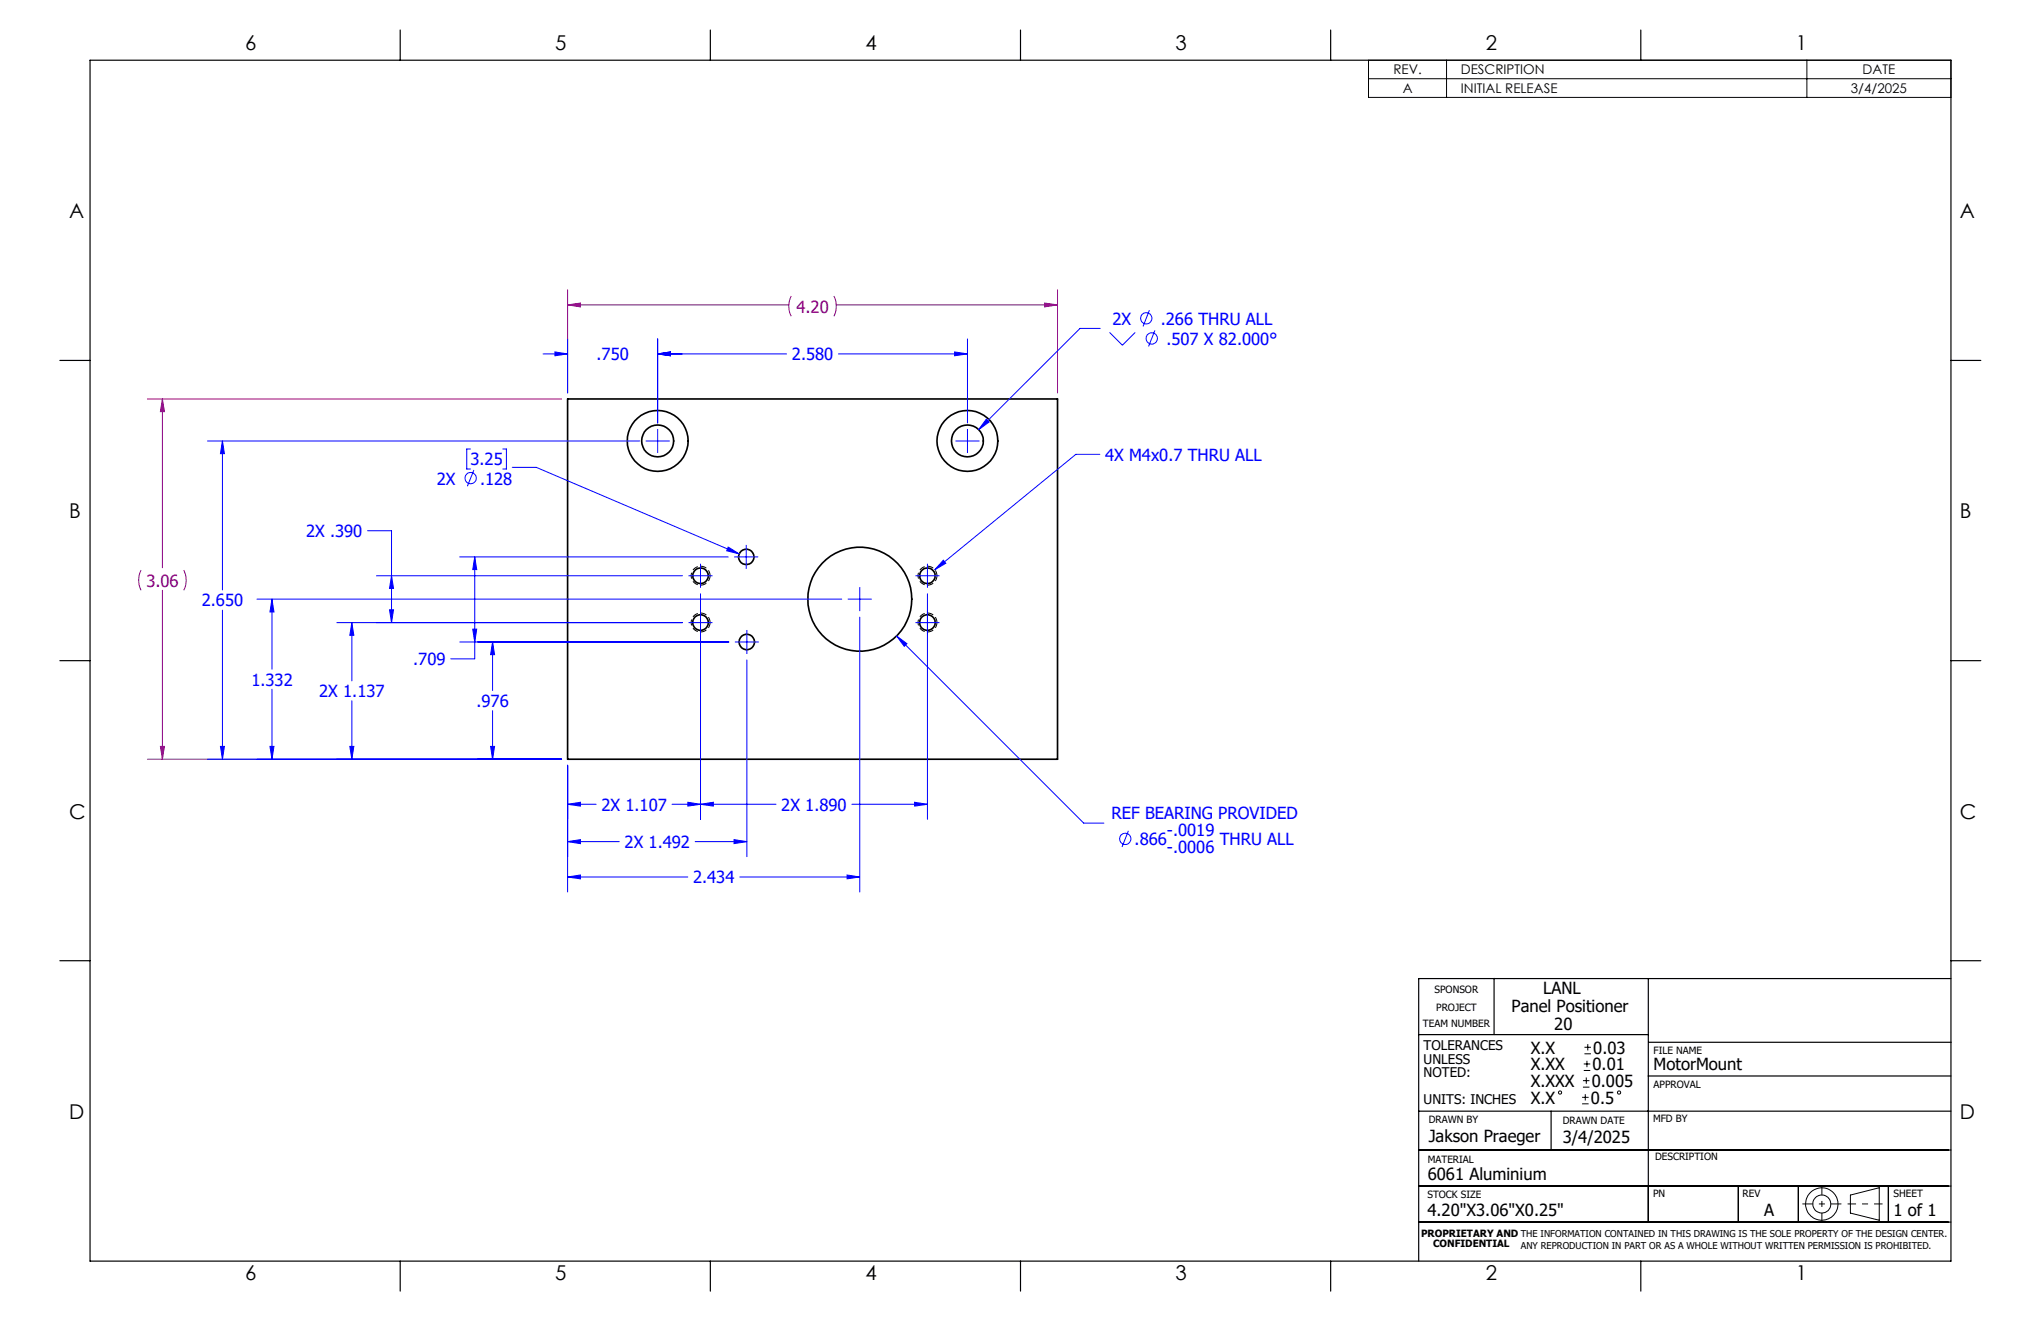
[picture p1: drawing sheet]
<svg xmlns="http://www.w3.org/2000/svg" width="432mm" height="279mm" viewBox="0 0 432 279" stroke-linecap="round" stroke-linejoin="round" font-family="sans-serif">
<g fill="none" stroke="#000" stroke-width=".35">
<path d="M120.1 84.4h103.6v76.2h-103.6z"/>
<circle cx="139.1" cy="93.2" r="3.4"/>
<circle cx="139.1" cy="93.3" r="6.4"/>
<circle cx="204.7" cy="93.3" r="3.4"/>
<circle cx="204.7" cy="93.3" r="6.4"/>
<circle cx="157.9" cy="117.8" r="1.63"/>
<circle cx="148.2" cy="131.7" r="1.66"/>
<circle cx="148.2" cy="121.8" r="1.66"/>
<circle cx="158" cy="135.8" r="1.64"/>
<circle cx="181.9" cy="126.7" r="11"/>
<circle cx="196.2" cy="131.7" r="1.65"/>
<circle cx="196.2" cy="121.8" r="1.65"/>
</g>
<g fill="none" stroke="#00f" stroke-width=".21">
<path d="M114.9 74.9h5.2M117.4 74.4l2.7 .5-2.7 .3zM120.1 71.7v11.4M139.1 74.9l2.8-.5v.8zM139.1 71.7v17.8M139.1 74.9h27.3M177.4 74.9h27.3M202 74.4l2.7 .5-2.7 .3zM204.7 71.7v17.8M232.8 69.5h-4.3l-21.5 21.4M234.7 70.3l2.8 2.7 2.7-2.7M243.2 65.6l-1.4 3.4"/>
<path d="M244.3 69.9l-1.3 3.4M43.9 93.3h91.4M47.1 93.3l.4 2.7h-.9zM47.1 93.3v31.5M99.5 95h-.8v4.2h.8M100.3 99.4l-1.4 3.4M106.4 95h.7v4.2h-.7M108.4 98.8h5.1l42.9 18.4M136.6 93.3h5.1M139.1 90.7v5.1M202.1 93.3h5.1M204.7 90.7v5.1"/>
<path d="M208.7 88.7l.6 .6-2.3 1.6zM232.7 96.1h-5.1l-29.8 24.4M77.8 112.3h5v19.4M97.3 117.8h56.8M100.4 117.8l.5 2.7h-.9zM100.4 117.8v21.5h-5M148.2 119.2v5.1M154.1 115.7l2.3 1.5-2.7-.7zM155.3 117.8h5.1M157.9 115.3v5M196.2 119.2v5.1M199.6 118.5l.5 .6-2.3 1.4z"/>
<path d="M47.1 129v31.6M54.4 126.7h123.7M57.5 126.7l.5 2.7h-.9zM57.5 126.7v14.8M71.3 131.7h73.1M74.4 131.7l.5 2.7h-.9zM74.4 131.7v12.3M79.7 121.8h64.7M82.4 129h.9l-.5 2.7zM82.8 121.8l.5 2.7h-.9zM97.3 135.8h56.9M100 133.1h.9l-.5 2.7z"/>
<path d="M104.2 135.8l.4 2.7h-.8zM104.2 135.8v10.2M145.7 121.8h5M145.7 131.7h5M148.2 125.6v47.7M155.5 135.8h5M158 133.2v5.1M158 139.6v41.6M179.4 126.7h5M181.9 124.2v5.1M181.9 130.5v58.2M189.7 134.5l2.2 1.6-.6 .6z"/>
<path d="M189.7 134.5l39.6 39.6h4.2M193.7 121.8h5.1M193.7 131.7h5.1M196.2 125.6v47.7M46.6 157.9h.9l-.4 2.7zM57.1 157.9h.9l-.5 2.7zM57.5 145.8v14.8M74 157.9h.9l-.5 2.7zM74.4 148.2v12.4M103.8 157.9h.8l-.4 2.7zM104.2 150.3v10.3M43.9 160.6h74.9"/>
<path d="M120.1 170.1l2.7-.4v.8zM120.1 178l2.7-.4v.8zM120.1 161.9v26.8M120.1 170.1h6M120.1 178h10.9M142.2 170.1h22M145.5 169.7l2.7 .4-2.7 .4zM147.1 178h10.9M148.2 170.1l2.7-.4v.8zM155.3 177.6l2.7 .4-2.7 .4zM180.2 170.1h16M193.5 169.7l2.7 .4-2.7 .4z"/>
<path d="M238.7 175.7l-1.3 3.4M120.1 185.5l2.7-.4v.8zM120.1 185.5h25.4M156.5 185.5h25.4M179.2 185.1l2.7 .4-2.7 .4z"/>
<circle cx="242.5" cy="67.3" r="1.2"/>
<circle cx="243.7" cy="71.6" r="1.19"/>
<circle cx="99.6" cy="101.1" r="1.2"/>
<circle cx="238.1" cy="177.4" r="1.2"/>
</g>
<g fill="none" stroke="#000" stroke-width=".21">
<path d="M289.5 12.7h123.2v7.9h-123.2zM289.5 16.7h123.2M306 12.7v7.9M382.3 12.7v7.9M334.7 233.5h1.4M334.7 232.1h1.4M334.9 229.9h1.4M334.9 228.6h1.4M335.1 226.4h1.3M335.1 225h1.3M335.2 222.9h1.4M335.2 221.5h1.4"/>
<path d="M335.4 231.4v1.4M335.6 227.9v1.3M335.7 224.4v1.3M335.9 220.8v1.4M391.5 252.8l6.1-1.6v6.9l-6.1-1.5z"/>
<circle cx="330" cy="231.1" r=".34"/>
<circle cx="342.5" cy="231.1" r=".35"/>
<circle cx="385.4" cy="254.6" r="1.9"/>
<circle cx="385.4" cy="254.7" r="3.4"/>
</g>
<path d="M150.2 131.7a2 2 0 0 0-2.9-1.8 2 2 0 0 0-.2 3.4 2 2 0 0 0 3.1-1.4v-.2M150.2 121.8a2 2 0 0 0-2.9-1.8 2 2 0 0 0-.2 3.4 2 2 0 0 0 3.1-1.4v-.2M198.2 131.7a2 2 0 0 0-2.9-1.8 2 2 0 0 0-.2 3.4 2 2 0 0 0 3.1-1.4v-.2M198.2 121.8a2 2 0 0 0-2.9-1.8 2 2 0 0 0-.2 3.4 2 2 0 0 0 3.1-1.4v-.2" fill="none" stroke="#000" stroke-width=".21" stroke-dasharray="1.3 .6" stroke-dashoffset=".1" stroke-linecap="butt"/>
<g fill="none" stroke="#a0006e" stroke-width=".21">
<path d="M120.1 64.5l2.7-.4v.8zM120.1 61.3v21.8M120.1 64.5h46.8M167.4 62.6a4.6 4.6 0 0 0 0 4.3M176.4 62.6a4.9 4.9 0 0 1 0 4.3M176.9 64.5h46.8M221 64.1l2.7 .4-2.7 .4zM223.7 61.3v21.8M31.2 84.4h87.6M34.4 84.4l.4 2.7h-.9zM34.4 84.4v35.7M29.8 120.6a4.9 4.9 0 0 0 0 4.2"/>
<path d="M34.4 124.8v35.8M38.9 120.6a4.6 4.6 0 0 1 0 4.2M33.9 157.9h.9l-.4 2.7zM31.2 160.6h87.6"/>
</g>
<path d="M381.3 254.6h8.3" fill="none" stroke="#000" stroke-width=".21" stroke-dasharray="15.2 1.3 1.3 1.3" stroke-dashoffset="13" stroke-linecap="butt"/>
<path d="M385.4 250.8v7.7" fill="none" stroke="#000" stroke-width=".21" stroke-dasharray="15.2 1.3 1.3 1.3" stroke-dashoffset="13.3" stroke-linecap="butt"/>
<path d="M390.9 254.6h7.4" fill="none" stroke="#000" stroke-width=".21" stroke-dasharray="15.2 1.3 1.3 1.3" stroke-dashoffset="13.4" stroke-linecap="butt"/>
<g fill="none" stroke="#000" stroke-width=".25">
<path d="M19 12.7h393.7v254h-393.7zM84.7 6.4v6.3M150.3 6.4v6.3M215.9 6.4v6.3M281.5 6.4v6.3M347.1 6.4v6.3M12.7 76.2h6.3M412.7 76.2h6.4M12.7 139.7h6.3M412.7 139.7h6.4M12.7 203.2h6.3M300.1 218.8h48.6"/>
<path d="M316.1 206.9v11.9M348.7 207v51.5M412.7 207h-112.6v59.7M412.7 203.2h6.4M300.1 235h112.6M328.2 235v8.2M348.7 227.6h64M348.8 220.5h64M300.1 258.5h112.6M300.1 250.9h112.6M300.1 243.2h112.6M367.8 250.9v7.6"/>
<path d="M380.5 250.9v7.6M399.5 250.9v7.6M84.7 266.7v6.4M150.3 266.7v6.4M215.9 266.7v6.4M281.5 266.7v6.4M347.1 266.7v6.4"/>
</g>
<path d="M120.1 64.5l2.7-.4v.8zM221 64.1l2.7 .4-2.7 .4zM34.4 84.4l.4 2.7h-.9zM33.9 157.9h.9l-.4 2.7z" fill="#a0006e"/>
<path d="M199.6 118.5l-1.8 2 2.3-1.4zM139.1 74.9l2.8-.5v.8zM202 74.4l2.7 .5-2.7 .3zM139.1 74.9l2.8-.5v.8zM117.4 74.4l2.7 .5-2.7 .3zM193.5 169.7l2.7 .4-2.7 .4zM148.2 170.1l2.7-.4v.8zM179.2 185.1l2.7 .4-2.7 .4zM120.1 185.5l2.7-.4v.8zM189.7 134.5l1.6 2.2 .6-.6zM208.7 88.7l-1.7 2.2 2.3-1.6zM145.5 169.7l2.7 .4-2.7 .4zM120.1 170.1l2.7-.4v.8zM47.1 93.3l.4 2.7h-.9zM46.6 157.9h.9l-.4 2.7zM100 133.1h.9l-.5 2.7zM100.4 117.8l.5 2.7h-.9zM120.1 178l2.7-.4v.8zM155.3 177.6l2.7 .4-2.7 .4zM154.1 115.7l-.4 .8 2.7 .7zM57.5 126.7l.5 2.7h-.9zM57.1 157.9h.9l-.5 2.7zM82.8 121.8l.5 2.7h-.9zM82.4 129h.9l-.5 2.7zM74.4 131.7l.5 2.7h-.9zM74 157.9h.9l-.5 2.7zM104.2 135.8l.4 2.7h-.8zM103.8 157.9h.8l-.4 2.7z" fill="#00f"/>
<g font-size="4.3">
<text x="51.9" y="10.7">6</text>
<text x="117.5" y="10.7">5</text>
<text x="183.1" y="10.7">4</text>
<text x="248.7" y="10.7">3</text>
<text x="314.3" y="10.7">2</text>
<text x="379.9" y="10.7">1</text>
<text x="14.6" y="46.1">A</text>
<text x="414.7" y="46.1">A</text>
<text x="14.6" y="109.6">B</text>
<text x="414.7" y="109.6">B</text>
<text x="14.6" y="173.1">C</text>
<text x="414.7" y="173.1">C</text>
<text x="14.6" y="236.6">D</text>
<text x="414.7" y="236.6">D</text>
<text x="51.9" y="270.8">6</text>
<text x="117.5" y="270.8">5</text>
<text x="183.1" y="270.8">4</text>
<text x="248.7" y="270.8">3</text>
<text x="314.3" y="270.8">2</text>
<text x="379.9" y="270.8">1</text>
</g>
<g font-size="3.5" fill="#a0006e">
<text x="168.5" y="66.1">4.20</text>
<text x="31" y="124.1">3.06</text>
</g>
<g font-size="3.5" fill="#00f">
<text x="235.4" y="68.7">2X</text>
<text x="245.6" y="68.7">.266 THRU ALL</text>
<text x="126.2" y="76.2">.750</text>
<text x="167.5" y="76.2">2.580</text>
<text x="246.8" y="72.9">.507 X 82.000°</text>
<text x="99.5" y="98.5">3.25</text>
<text x="233.8" y="97.5">4X M4x0.7 THRU ALL</text>
<text x="92.4" y="102.5">2X</text>
<text x="101.6" y="102.5">.128</text>
<text x="64.7" y="113.6">2X .390</text>
<text x="42.7" y="128.3">2.650</text>
<text x="87.4" y="140.7">.709</text>
<text x="53.2" y="145">1.332</text>
<text x="67.5" y="147.5">2X 1.137</text>
<text x="100.8" y="149.5">.976</text>
<text x="127.2" y="171.5">2X 1.107</text>
<text x="165.3" y="171.5">2X 1.890</text>
<text x="235.1" y="173.3">REF BEARING PROVIDED</text>
<text x="132.1" y="179.4">2X 1.492</text>
<text x="240" y="178.8">.866</text>
<text x="246.9" y="176.8">-.0019</text>
<text x="258" y="178.8">THRU ALL</text>
<text x="246.9" y="180.4">-.0006</text>
<text x="146.6" y="186.8">2.434</text>
</g>
<g font-size="3.5">
<text x="319.8" y="214">Panel Positioner</text>
<text x="326.5" y="210.1">LANL</text>
<text x="328.8" y="217.9">20</text>
<text x="323.8" y="222.9">X.X</text>
<text x="323.8" y="226.4">X.XX</text>
<text x="336.9" y="226.4">0.01</text>
<text x="337.1" y="222.9">0.03</text>
<text x="349.8" y="226.4">MotorMount</text>
<text x="323.8" y="229.9">X.XXX</text>
<text x="323.8" y="233.5">X.X</text>
<text x="336.6" y="233.5">0.5</text>
<text x="336.8" y="229.9">0.005</text>
<text x="302.3" y="241.5">Jakson Praeger</text>
<text x="330.6" y="241.7">3/4/2025</text>
<text x="302.1" y="249.7">6061 Aluminium</text>
<text x="302" y="257.2">4.20&quot;X3.06&quot;X0.25&quot;</text>
<text x="373.2" y="257.2">A</text>
<text x="400.6" y="257.1">1 of 1</text>
</g>
<g font-size="2.8">
<text x="294.8" y="15.7">REV.</text>
<text x="309.1" y="15.7">DESCRIPTION</text>
<text x="394.1" y="15.7">DATE</text>
<text x="296.8" y="19.7">A</text>
<text x="309.1" y="19.7">INITIAL RELEASE</text>
<text x="391.6" y="19.7">3/4/2025</text>
<text x="301.2" y="222.2">TOLERANCES</text>
<text x="301.2" y="225">UNLESS</text>
<text x="301.2" y="227.8">NOTED:</text>
<text x="301.2" y="233.5">UNITS: INCHES</text>
</g>
<g font-size="2.1">
<text x="303.5" y="210">SPONSOR</text>
<text x="303.8" y="213.9">PROJECT</text>
<text x="301" y="217.3">TEAM NUMBER</text>
<text x="349.8" y="222.9">FILE NAME</text>
<text x="349.8" y="230.2">APPROVAL</text>
<text x="302.3" y="237.5">DRAWN BY</text>
<text x="330.6" y="237.7">DRAWN DATE</text>
<text x="349.7" y="237.3">MFD BY</text>
<text x="302.1" y="245.9">MATERIAL</text>
<text x="350.1" y="245.4">DESCRIPTION</text>
<text x="302" y="253.3">STOCK SIZE</text>
<text x="349.7" y="253.3">PN</text>
<text x="368.7" y="253.2">REV</text>
<text x="400.6" y="253.2">SHEET</text>
<text x="300.7" y="261.6">PROPRIETARY AND THE INFORMATION CONTAINED IN THIS DRAWING IS THE SOLE PROPERTY OF THE DESIGN CENTER.</text>
<text x="303.2" y="263.8">CONFIDENTIAL</text>
</g>
<text font-size="2" x="321.8" y="264.2">ANY REPRODUCTION IN PART OR AS A WHOLE WITHOUT WRITTEN PERMISSION IS PROHIBITED.</text>
</svg>
